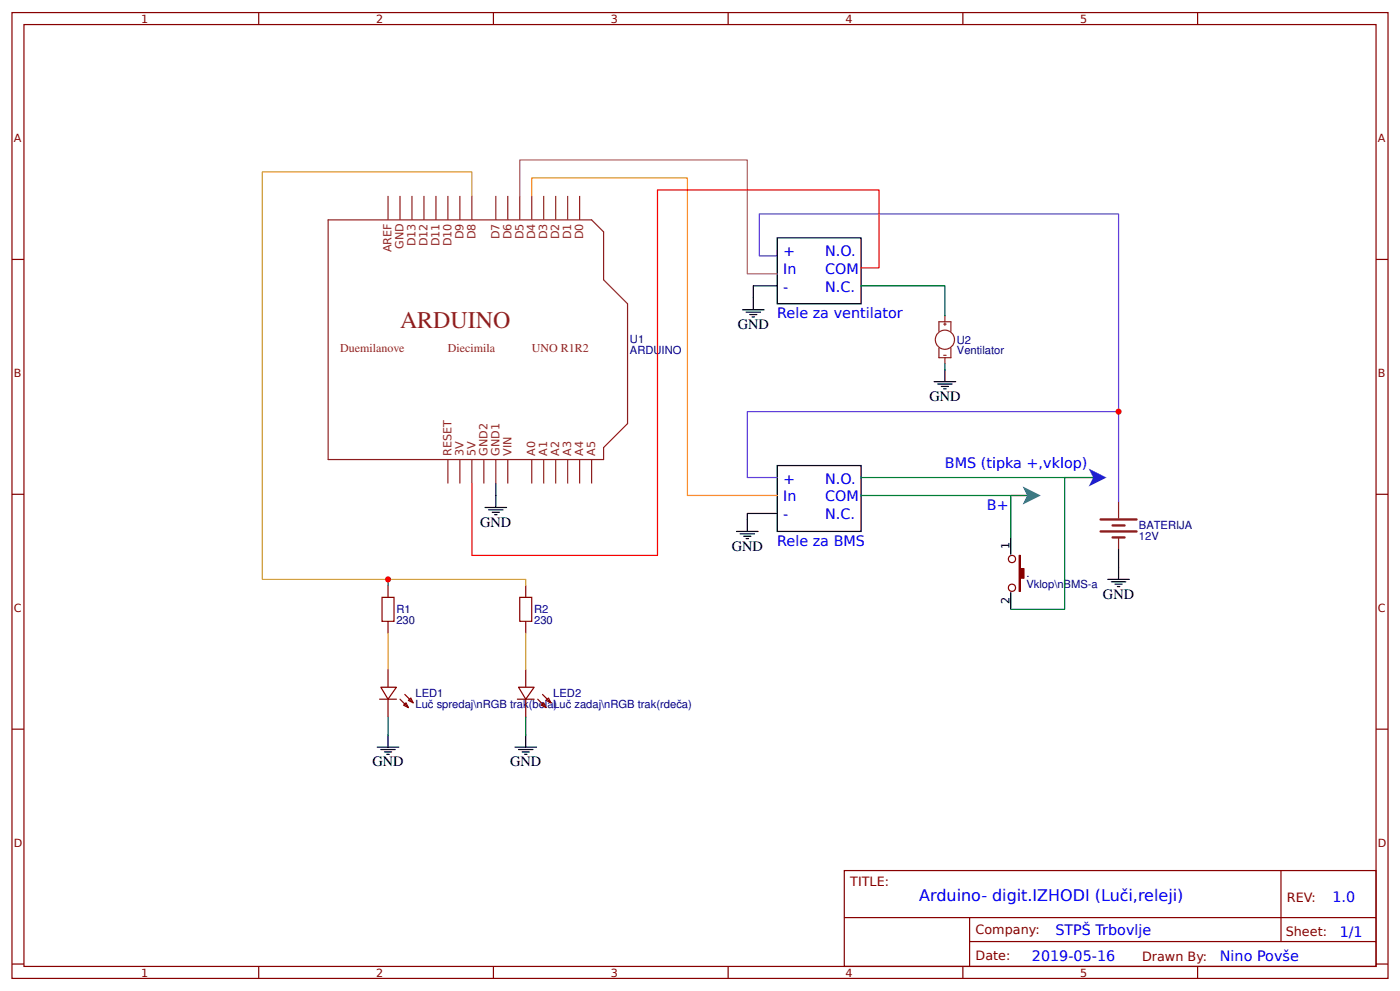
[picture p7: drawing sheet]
<svg xmlns="http://www.w3.org/2000/svg" width="309mm" height="219mm" viewBox="0 0 309 219" stroke-linecap="round" stroke-linejoin="round" font-family="sans-serif">
<g fill="none" stroke="#800" stroke-width=".26">
<path d="M2.6 2.8h304.1v213.2h-304.1zM5.3 5.4h298.7v208h-298.7zM57.1 2.8v2.6M109 2.8v2.6M160.9 2.8v2.6M212.7 2.8v2.6M264.6 2.8v2.6M2.6 57.3h2.7M304 57.3h2.7M2.6 109.1h2.7M304 109.1h2.7M85.7 129.2v2.7"/>
<path d="M85.7 137.2v2.6M116.2 129.2v2.7M116.2 137.2v2.6M83.9 154.4h3.7M84.1 151.7h3.5l-1.9 2.7zM85.7 147.8v3.9M85.7 154.4v4M88.4 154.4l1.8 1.8M89.2 155.7l.5-.5 .5 1zM89.4 153.3l1.9 1.9M90.2 154.6l.6-.5 .5 1.1zM114.3 154.4h3.7"/>
<path d="M114.6 151.7h3.4l-1.8 2.7zM116.2 147.8v3.9M116.2 154.4v4M118.8 154.4l1.8 1.8M119.6 155.7l.5-.5 .5 1zM119.9 153.3l1.8 1.9M120.6 154.6l.6-.5 .5 1.1zM2.6 161h2.7M304 161h2.7M186.5 192.2h117.5v21.2h-117.5zM283 192.2v15.7M2.6 212.9h2.7"/>
<path d="M57.1 213.4v2.6M109 213.4v2.6M160.9 213.4v2.6M186.6 202.6h117.3M212.7 213.4v2.6M214.2 207.9h89.7M214.2 202.6v10.6M264.6 213.4v2.6M304 212.9h2.7"/>
<circle cx="223.6" cy="123.4" r=".8"/>
<circle cx="223.6" cy="129.8" r=".8"/>
</g>
<g fill="none" stroke="#8d2323" stroke-width=".26">
<path d="M72.5 48.6h58.2l2.6 2.6v10.6l5.3 5.3v26.4l-5.3 5.3v2.7h-60.8zM85.7 43.3v5.3M88.4 43.3v5.3M91 43.3v5.3M93.7 43.3v5.3M96.3 43.3v5.3M99 43.3v5.3M101.6 43.3v5.3M104.2 43.3v5.3M109.5 43.3v5.3M112.2 43.3v5.3M114.8 43.3v5.3"/>
<path d="M117.5 43.3v5.3M120.1 43.3v5.3M122.8 43.3v5.3M125.4 43.3v5.3M128.1 43.3v5.3M207.4 73.2v-2.2h2.7v2.2M207.4 76.9v2.1h2.7v-2.1M208.5 71.6h.5M208.5 78.4h.5M208.8 69.7v1.3M208.8 71.3v.5M208.8 79v1.3"/>
<path d="M99 101.5v5.3M101.6 101.5v5.3M104.2 101.5v5.3M106.9 101.5v5.3M109.5 101.5v5.3M112.2 101.5v5.3M117.5 101.5v5.3M120.1 101.5v5.3M122.8 101.5v5.3M125.4 101.5v5.3M128.1 101.5v5.3M130.7 101.5v5.3"/>
<path d="M247.1 110.7v3.7M247.1 118.7v2.6"/>
<circle cx="208.8" cy="75" r="2.12"/>
</g>
<path d="M84.4 131.9h2.6v5.3h-2.6zM114.8 131.9h2.7v5.3h-2.7z" fill="none" stroke="#a00000" stroke-width=".26"/>
<path d="M104.2 43.3v-5.3h-46.3v89.9h58.3v1.3M85.7 139.8v8M116.2 139.8v8" fill="none" stroke="#c93" stroke-width=".26"/>
<g fill="none" stroke="#000" stroke-width=".26">
<path d="M171.7 52.5h18.5v14.6h-18.5zM164 68.4h4.8M164.8 68.9h3.2M165.6 69.5h1.6M166.2 70h.5M171.7 63.1h-5.3v5.3M206.4 84.3h4.7M207.2 84.8h3.1M208 85.3h1.5M208.5 85.9h.5M208.8 81.6v2.7M107.2 112.1h4.7"/>
<path d="M107.9 112.6h3.2M108.7 113.1h1.6M109.3 113.6h.5M109.5 106.8v5.3M162.7 117.3h4.8M163.5 117.9h3.2M164.3 118.4h1.6M164.8 118.9h.6M171.7 102.8h18.5v14.5h-18.5zM171.7 113.4h-6.6v3.9M223.3 118.7v3.7M223.3 130.8v3.7"/>
<path d="M244.7 127.9h4.8M245.5 128.5h3.2M246.3 129h1.6M246.9 129.5h.5M247.1 121.3v6.6M83.3 165h4.8M84.1 165.5h3.2M84.9 166h1.6M85.5 166.6h.5M85.7 162.3v2.7M113.8 165h4.7M114.6 165.5h3.1"/>
<path d="M115.4 166h1.5M115.9 166.6h.5M116.2 162.3v2.7"/>
</g>
<path d="M117.5 43.3v-4h34.4v70.1h19.8" fill="none" stroke="#f90" stroke-width=".26"/>
<path d="M171.7 55.2v1.3h-4v-9.3h79.4v43.7h-82v14.5h6.6" fill="none" stroke="#63c" stroke-width=".26"/>
<path d="M114.8 43.3v-8h50.3v25.2h6.6" fill="none" stroke="#966" stroke-width=".26"/>
<path d="M190.2 63.1h18.6v6.6M208.8 80.3v1.3M190.2 109.4h37.1h-4v9.3M190.2 105.4h51.6h-6.6v29.1h-11.9M85.7 127.9v1.3M85.7 158.4v3.9M116.2 158.4v3.9" fill="none" stroke="#080" stroke-width=".26"/>
<path d="M190.2 59.1h4v-17.2h-48.9v80.7h-41.1v-15.8" fill="none" stroke="#f00" stroke-width=".26"/>
<path d="M243.2 114.7h7.9M243.2 117.3h7.9M245.8 116h2.6M245.8 118.7h2.6" fill="none" stroke="#8d2323" stroke-width=".53"/>
<path d="M247.1 90.9v19.8" fill="none" stroke="#60c" stroke-width=".26"/>
<path d="M225.2 122.6h.2v2.9h.8v2.2h-.8v2.9h-.2z" fill="#800" stroke="#800" stroke-width=".26"/>
<path d="M226 107.4l3.9 2-3.9 2 .9-2z" fill="#069"/>
<path d="M240.5 103.5l4 1.9-4 2 1-2z" fill="#06c"/>
<g fill="#c00">
<circle cx="85.7" cy="127.9" r=".66"/>
<circle cx="247.1" cy="90.9" r=".66"/>
</g>
<text font-size="5.3" fill="#8d2323" x="88.4" y="72.4">ARDUINO</text>
<text font-size="3.5" fill="#00f" x="203.1" y="199">Arduino- digit.IZHODI (Luči,releji)</text>
<g font-size="3.2" fill="#00f">
<text x="173" y="56.5">+</text>
<text x="182.3" y="56.5">N.O.</text>
<text x="173" y="60.5">In</text>
<text x="173" y="64.4">-</text>
<text x="182.3" y="60.5">COM</text>
<text x="182.3" y="64.4">N.C.</text>
<text x="171.7" y="70.2">Rele za ventilator</text>
<text x="173" y="106.8">+</text>
<text x="182.3" y="106.8">N.O.</text>
<text x="208.8" y="103.4">BMS (tipka +,vklop)</text>
<text x="173" y="110.7">In</text>
<text x="182.3" y="110.7">COM</text>
<text x="218" y="112.6">B+</text>
<text x="173" y="114.7">-</text>
<text x="182.3" y="114.7">N.C.</text>
<text x="171.7" y="120.5">Rele za BMS</text>
<text x="294.4" y="199.2">1.0</text>
<text x="233.2" y="206.3">STPŠ Trbovlje</text>
<text x="296" y="206.9">1/1</text>
<text x="228" y="212.2">2019-05-16</text>
<text x="269.5" y="212.1">Nino Povše</text>
</g>
<g font-size="3.2">
<text x="163" y="72.6">GND</text>
<text x="205.3" y="88.5">GND</text>
<text x="106.1" y="116.3">GND</text>
<text x="161.7" y="121.6">GND</text>
<text x="243.7" y="132.2">GND</text>
<text x="82.3" y="169.2">GND</text>
<text x="112.7" y="169.2">GND</text>
</g>
<g font-size="2.8" fill="#800">
<text x="187.9" y="195.7">TITLE:</text>
<text x="284.3" y="199.2">REV:</text>
<text x="215.5" y="206.3">Company:</text>
<text x="284.1" y="206.8">Sheet:</text>
<text x="215.5" y="212.1">Date:</text>
<text x="252.3" y="212.1">Drawn By:</text>
</g>
<g font-size="2.6" fill="#8d2323">
<text x="75.1" y="77.7">Duemilanove</text>
<text x="99" y="77.7">Diecimila</text>
<text x="117.5" y="77.7">UNO R1R2</text>
</g>
<g font-size="2.5" fill="#800">
<text x="31.2" y="5">1</text>
<text x="83.1" y="5">2</text>
<text x="134.9" y="5">3</text>
<text x="186.8" y="5">4</text>
<text x="238.7" y="5">5</text>
<text x="3" y="31.4">A</text>
<text x="304.4" y="31.4">A</text>
<text x="3" y="83.2">B</text>
<text x="304.4" y="83.2">B</text>
<text x="3" y="135.1">C</text>
<text x="304.4" y="135.1">C</text>
<text x="3" y="186.9">D</text>
<text x="304.4" y="186.9">D</text>
<text x="31.2" y="215.6">1</text>
<text x="83.1" y="215.6">2</text>
<text x="134.9" y="215.6">3</text>
<text x="186.8" y="215.6">4</text>
<text x="238.7" y="215.6">5</text>
</g>
<g font-size="2.5" fill="#8d2323">
<text x="102.4" y="52.8" transform="rotate(-90 102.4 52.8)">D9</text>
<text x="105" y="52.8" transform="rotate(-90 105 52.8)">D8</text>
<text x="110.3" y="52.8" transform="rotate(-90 110.3 52.8)">D7</text>
<text x="113" y="52.8" transform="rotate(-90 113 52.8)">D6</text>
<text x="115.6" y="52.8" transform="rotate(-90 115.6 52.8)">D5</text>
<text x="118.3" y="52.8" transform="rotate(-90 118.3 52.8)">D4</text>
<text x="120.9" y="52.8" transform="rotate(-90 120.9 52.8)">D3</text>
<text x="123.6" y="52.8" transform="rotate(-90 123.6 52.8)">D2</text>
<text x="126.2" y="52.8" transform="rotate(-90 126.2 52.8)">D1</text>
<text x="128.9" y="52.8" transform="rotate(-90 128.9 52.8)">D0</text>
<text x="86.5" y="55.7" transform="rotate(-90 86.5 55.7)">AREF</text>
<text x="89.2" y="55" transform="rotate(-90 89.2 55)">GND</text>
<text x="91.8" y="54.4" transform="rotate(-90 91.8 54.4)">D13</text>
<text x="94.5" y="54.4" transform="rotate(-90 94.5 54.4)">D12</text>
<text x="97.1" y="54.4" transform="rotate(-90 97.1 54.4)">D11</text>
<text x="99.7" y="54.4" transform="rotate(-90 99.7 54.4)">D10</text>
<text x="99.7" y="100.7" transform="rotate(-90 99.7 100.7)">RESET</text>
<text x="102.4" y="100.7" transform="rotate(-90 102.4 100.7)">3V</text>
<text x="105" y="100.7" transform="rotate(-90 105 100.7)">5V</text>
<text x="107.7" y="100.7" transform="rotate(-90 107.7 100.7)">GND2</text>
<text x="110.3" y="100.7" transform="rotate(-90 110.3 100.7)">GND1</text>
<text x="113" y="100.7" transform="rotate(-90 113 100.7)">VIN</text>
<text x="118.3" y="100.7" transform="rotate(-90 118.3 100.7)">A0</text>
<text x="120.9" y="100.7" transform="rotate(-90 120.9 100.7)">A1</text>
<text x="123.6" y="100.7" transform="rotate(-90 123.6 100.7)">A2</text>
<text x="126.2" y="100.7" transform="rotate(-90 126.2 100.7)">A3</text>
<text x="128.9" y="100.7" transform="rotate(-90 128.9 100.7)">A4</text>
<text x="131.5" y="100.7" transform="rotate(-90 131.5 100.7)">A5</text>
</g>
<g font-size="2.5" fill="#000080">
<text x="139.2" y="75.8">U1</text>
<text x="211.4" y="75.9">U2</text>
<text x="139.2" y="78.2">ARDUINO</text>
<text x="211.4" y="78.3">Ventilator</text>
<text x="251.6" y="119.3">12V</text>
<text x="251.6" y="116.9">BATERIJA</text>
<text x="226.7" y="129.9">Vklop\nBMS-a</text>
<text x="226.8" y="127.5">.</text>
<text x="87.6" y="137.8">230</text>
<text x="87.6" y="135.4">R1</text>
<text x="118" y="137.8">230</text>
<text x="118" y="135.4">R2</text>
<text x="91.8" y="153.9">LED1</text>
<text x="122.2" y="153.9">LED2</text>
<text x="91.8" y="156.3">Luč spredaj\nRGB trak(bela)Luč zadaj\nRGB trak(rdeča)</text>
</g>
<g font-size="2.5">
<text x="223" y="121.3" transform="rotate(-90 223 121.3)">1</text>
<text x="223" y="133.5" transform="rotate(-90 223 133.5)">2</text>
</g>
</svg>
